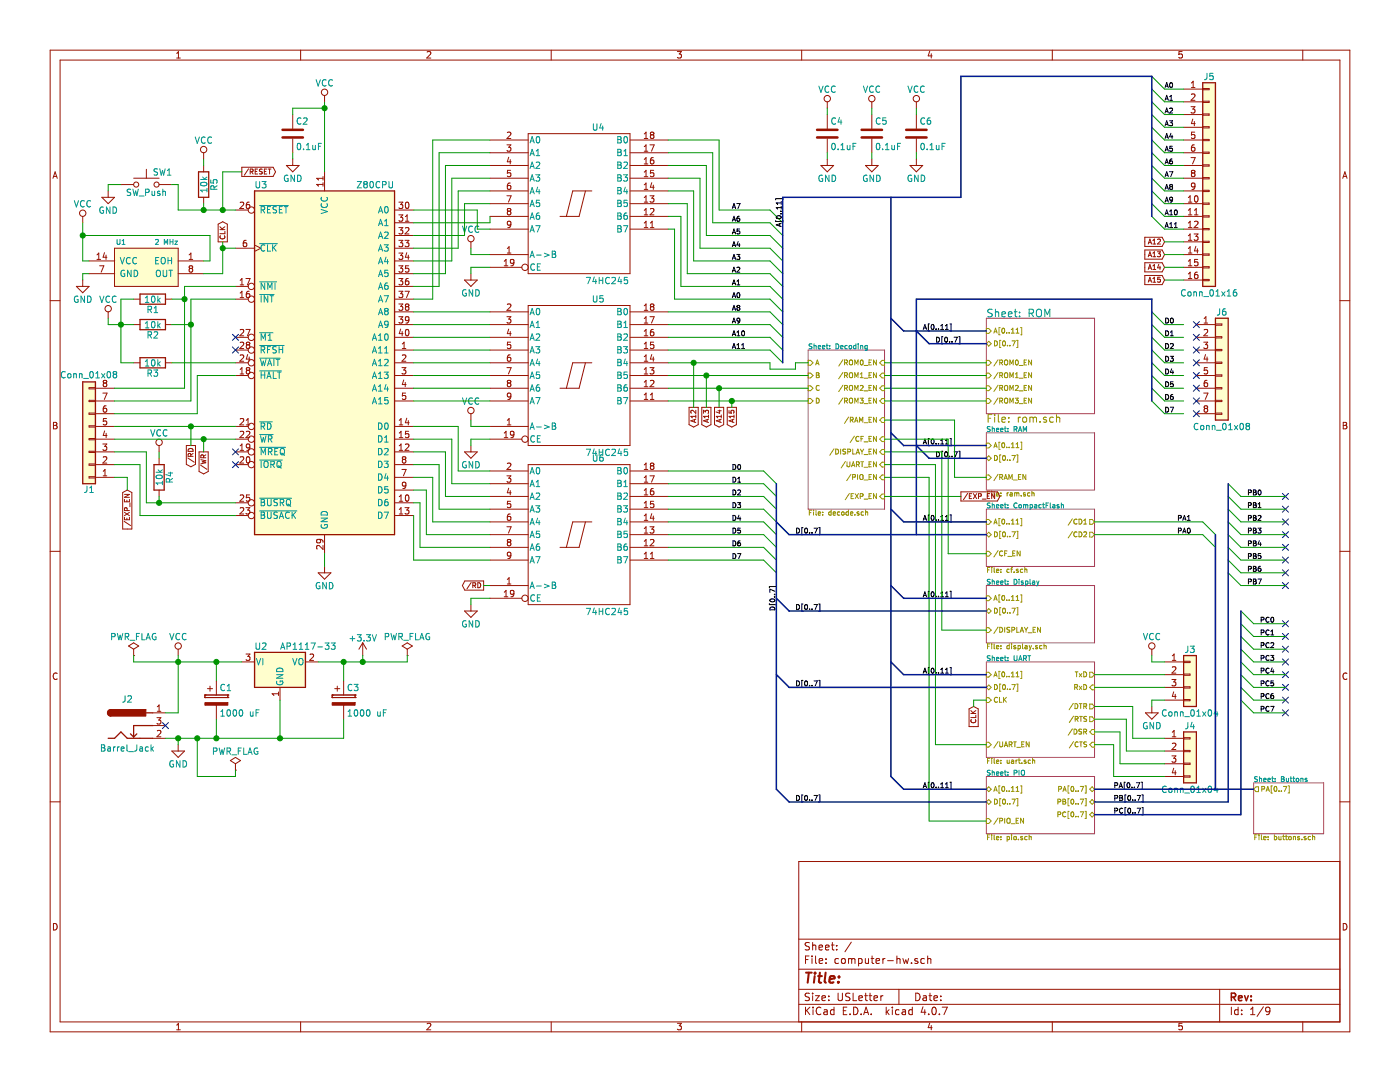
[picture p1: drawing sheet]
EESchema Schematic File Version 2
LIBS:power
LIBS:device
LIBS:transistors
LIBS:conn
LIBS:linear
LIBS:regul
LIBS:74xx
LIBS:cmos4000
LIBS:adc-dac
LIBS:memory
LIBS:xilinx
LIBS:microcontrollers
LIBS:dsp
LIBS:microchip
LIBS:analog_switches
LIBS:motorola
LIBS:texas
LIBS:intel
LIBS:audio
LIBS:interface
LIBS:digital-audio
LIBS:philips
LIBS:display
LIBS:cypress
LIBS:siliconi
LIBS:opto
LIBS:atmel
LIBS:contrib
LIBS:valves
LIBS:ftdi
LIBS:Xicor
LIBS:Zilog
LIBS:switches
LIBS:ussr
LIBS:computer-hw-cache
EELAYER 25 0
EELAYER END
$Descr USLetter 11000 8500
encoding utf-8
Sheet 1 9
Title ""
Date ""
Rev ""
Comp ""
Comment1 ""
Comment2 ""
Comment3 ""
Comment4 ""
$EndDescr
$Comp
L Z80CPU U3
U 1 1
P 2550 2850
F 0 "U3" H 2000 4250 50  0000 L CNN
F 1 "Z80CPU" H 2800 4250 50  0000 L CNN
F 2 "ussr:HYBRID_DIP40" H 2550 3250 50  0001 C CNN
F 3 "" H 2550 3250 50  0001 C CNN
	1    2550 2850
	1    0    0    -1  
$EndComp
$Sheet
S 7750 2500 850  750 
U 5ADBF28D
F0 "ROM" 60
F1 "rom.sch" 60
F2 "D[0..7]" B L 7750 2700 39 
F3 "/ROM0_EN" I L 7750 2850 39 
F4 "/ROM1_EN" I L 7750 2950 39 
F5 "/ROM2_EN" I L 7750 3050 39 
F6 "/ROM3_EN" I L 7750 3150 39 
F7 "A[0..11]" I L 7750 2600 39 
$EndSheet
Text GLabel 1500 3500 3    39   Output ~ 0
/RD
Text GLabel 1600 3550 3    39   Output ~ 0
/WR
$Comp
L VCC #PWR01
U 1 1
P 2550 800
F 0 "#PWR01" H 2550 650 50  0001 C CNN
F 1 "VCC" H 2550 950 50  0000 C CNN
F 2 "" H 2550 800 50  0001 C CNN
F 3 "" H 2550 800 50  0001 C CNN
	1    2550 800 
	1    0    0    -1  
$EndComp
$Comp
L C C2
U 1 1
P 2300 1050
F 0 "C2" H 2325 1150 50  0000 L CNN
F 1 "0.1uF" H 2325 950 50  0000 L CNN
F 2 "Capacitors_THT:C_Disc_D5.0mm_W2.5mm_P2.50mm" H 2338 900 50  0001 C CNN
F 3 "" H 2300 1050 50  0001 C CNN
	1    2300 1050
	1    0    0    -1  
$EndComp
$Comp
L GND #PWR02
U 1 1
P 2300 1250
F 0 "#PWR02" H 2300 1000 50  0001 C CNN
F 1 "GND" H 2300 1100 50  0000 C CNN
F 2 "" H 2300 1250 50  0001 C CNN
F 3 "" H 2300 1250 50  0001 C CNN
	1    2300 1250
	1    0    0    -1  
$EndComp
$Comp
L GND #PWR03
U 1 1
P 2550 4450
F 0 "#PWR03" H 2550 4200 50  0001 C CNN
F 1 "GND" H 2550 4300 50  0000 C CNN
F 2 "" H 2550 4450 50  0001 C CNN
F 3 "" H 2550 4450 50  0001 C CNN
	1    2550 4450
	1    0    0    -1  
$EndComp
$Comp
L R R5
U 1 1
P 1600 1450
F 0 "R5" V 1680 1450 50  0000 C CNN
F 1 "10k" V 1600 1450 50  0000 C CNN
F 2 "Resistors_SMD:R_0603_HandSoldering" V 1530 1450 50  0001 C CNN
F 3 "" H 1600 1450 50  0001 C CNN
	1    1600 1450
	1    0    0    -1  
$EndComp
$Comp
L VCC #PWR04
U 1 1
P 1600 1250
F 0 "#PWR04" H 1600 1100 50  0001 C CNN
F 1 "VCC" H 1600 1400 50  0000 C CNN
F 2 "" H 1600 1250 50  0001 C CNN
F 3 "" H 1600 1250 50  0001 C CNN
	1    1600 1250
	1    0    0    -1  
$EndComp
$Comp
L GND #PWR05
U 1 1
P 850 1500
F 0 "#PWR05" H 850 1250 50  0001 C CNN
F 1 "GND" H 850 1350 50  0000 C CNN
F 2 "" H 850 1500 50  0001 C CNN
F 3 "" H 850 1500 50  0001 C CNN
	1    850  1500
	1    0    0    -1  
$EndComp
Text Label 5750 3700 0    39   ~ 0
D0
Text Label 5750 3800 0    39   ~ 0
D1
Text Label 5750 3900 0    39   ~ 0
D2
Text Label 5750 4000 0    39   ~ 0
D3
Text Label 5750 4100 0    39   ~ 0
D4
Text Label 5750 4200 0    39   ~ 0
D5
Text Label 5750 4300 0    39   ~ 0
D6
Text Label 5750 4400 0    39   ~ 0
D7
Entry Wire Line
	6000 3700 6100 3800
Entry Wire Line
	6000 3800 6100 3900
Entry Wire Line
	6000 3900 6100 4000
Entry Wire Line
	6000 4000 6100 4100
Entry Wire Line
	6000 4100 6100 4200
Entry Wire Line
	6000 4200 6100 4300
Entry Wire Line
	6000 4300 6100 4400
Entry Wire Line
	6000 4400 6100 4500
$Sheet
S 6350 2750 600  1250
U 5ADD3B80
F0 "Decoding" 39
F1 "decode.sch" 39
F2 "D" I L 6350 3150 39 
F3 "A" I L 6350 2850 39 
F4 "B" I L 6350 2950 39 
F5 "C" I L 6350 3050 39 
F6 "/CF_EN" I R 6950 3450 39 
F7 "/DISPLAY_EN" I R 6950 3550 39 
F8 "/UART_EN" I R 6950 3650 39 
F9 "/PIO_EN" I R 6950 3750 39 
F10 "/ROM2_EN" I R 6950 3050 39 
F11 "/ROM3_EN" I R 6950 3150 39 
F12 "/ROM0_EN" I R 6950 2850 39 
F13 "/ROM1_EN" I R 6950 2950 39 
F14 "/RAM_EN" I R 6950 3300 39 
F15 "/EXP_EN" I R 6950 3900 39 
$EndSheet
Entry Wire Line
	6050 2750 6150 2850
Entry Wire Line
	6050 2650 6150 2750
Entry Wire Line
	6050 2550 6150 2650
Entry Wire Line
	6050 2450 6150 2550
Entry Wire Line
	6050 2350 6150 2450
Entry Wire Line
	6050 2250 6150 2350
Entry Wire Line
	6050 2150 6150 2250
Entry Wire Line
	6050 2050 6150 2150
Entry Wire Line
	6050 1950 6150 2050
Entry Wire Line
	6050 1850 6150 1950
Entry Wire Line
	6050 1750 6150 1850
Entry Wire Line
	6050 1650 6150 1750
Text Label 5750 1650 0    39   ~ 0
A7
Text Label 5750 1750 0    39   ~ 0
A6
Text Label 5750 1850 0    39   ~ 0
A5
Text Label 5750 1950 0    39   ~ 0
A4
Text Label 5750 2050 0    39   ~ 0
A3
Text Label 5750 2150 0    39   ~ 0
A2
Text Label 5750 2250 0    39   ~ 0
A1
Text Label 5750 2350 0    39   ~ 0
A0
Text Label 5750 2450 0    39   ~ 0
A8
Text Label 5750 2550 0    39   ~ 0
A9
Text Label 5750 2650 0    39   ~ 0
A10
Text Label 5750 2750 0    39   ~ 0
A11
$Sheet
S 7750 3400 850  450 
U 5ADDEAA4
F0 "RAM" 39
F1 "ram.sch" 39
F2 "D[0..7]" B L 7750 3600 39 
F3 "A[0..11]" I L 7750 3500 39 
F4 "/RAM_EN" I L 7750 3750 39 
$EndSheet
$Sheet
S 7750 6100 850  450 
U 5AE3BEAD
F0 "PIO" 39
F1 "pio.sch" 39
F2 "D[0..7]" B L 7750 6300 39 
F3 "/PIO_EN" I L 7750 6450 39 
F4 "PA[0..7]" B R 8600 6200 39 
F5 "PB[0..7]" B R 8600 6300 39 
F6 "PC[0..7]" B R 8600 6400 39 
F7 "A[0..11]" B L 7750 6200 39 
$EndSheet
$Sheet
S 7750 4000 850  450 
U 5AE8EB02
F0 "CompactFlash" 39
F1 "cf.sch" 39
F2 "/CD1" O R 8600 4100 39 
F3 "/CD2" O R 8600 4200 39 
F4 "D[0..7]" B L 7750 4200 39 
F5 "/CF_EN" I L 7750 4350 39 
F6 "A[0..11]" I L 7750 4100 39 
$EndSheet
$Sheet
S 7750 4600 850  450 
U 5AE8FA4E
F0 "Display" 39
F1 "display.sch" 39
F2 "D[0..7]" B L 7750 4800 39 
F3 "/DISPLAY_EN" I L 7750 4950 39 
F4 "A[0..11]" I L 7750 4700 39 
$EndSheet
$Sheet
S 7750 5200 850  750 
U 5AE8FD29
F0 "UART" 39
F1 "uart.sch" 39
F2 "CLK" I L 7750 5500 39 
F3 "TxD" O R 8600 5300 39 
F4 "RxD" I R 8600 5400 39 
F5 "/UART_EN" I L 7750 5850 39 
F6 "D[0..7]" B L 7750 5400 39 
F7 "/DTR" O R 8600 5550 39 
F8 "/RTS" O R 8600 5650 39 
F9 "/DSR" I R 8600 5750 39 
F10 "/CTS" I R 8600 5850 39 
F11 "A[0..11]" I L 7750 5300 39 
$EndSheet
$Comp
L Conn_01x04 J3
U 1 1
P 9350 5300
F 0 "J3" H 9350 5500 50  0000 C CNN
F 1 "Conn_01x04" H 9350 5000 50  0000 C CNN
F 2 "Pin_Headers:Pin_Header_Straight_1x04_Pitch2.54mm" H 9350 5300 50  0001 C CNN
F 3 "" H 9350 5300 50  0001 C CNN
	1    9350 5300
	1    0    0    -1  
$EndComp
$Comp
L Conn_01x04 J4
U 1 1
P 9350 5900
F 0 "J4" H 9350 6100 50  0000 C CNN
F 1 "Conn_01x04" H 9350 5600 50  0000 C CNN
F 2 "Pin_Headers:Pin_Header_Straight_1x04_Pitch2.54mm" H 9350 5900 50  0001 C CNN
F 3 "" H 9350 5900 50  0001 C CNN
	1    9350 5900
	1    0    0    -1  
$EndComp
$Comp
L GND #PWR06
U 1 1
P 9050 5550
F 0 "#PWR06" H 9050 5300 50  0001 C CNN
F 1 "GND" H 9050 5400 50  0000 C CNN
F 2 "" H 9050 5550 50  0001 C CNN
F 3 "" H 9050 5550 50  0001 C CNN
	1    9050 5550
	1    0    0    -1  
$EndComp
$Comp
L VCC #PWR07
U 1 1
P 9050 5150
F 0 "#PWR07" H 9050 5000 50  0001 C CNN
F 1 "VCC" H 9050 5300 50  0000 C CNN
F 2 "" H 9050 5150 50  0001 C CNN
F 3 "" H 9050 5150 50  0001 C CNN
	1    9050 5150
	1    0    0    -1  
$EndComp
$Comp
L OSC U1
U 1 1
P 1150 2100
F 0 "U1" H 950 2300 39  0000 C CNN
F 1 "2 MHz" H 1400 2300 39  0000 R CNN
F 2 "ussr:OSC" H 1150 2100 39  0001 C CNN
F 3 "" H 1150 2100 39  0001 C CNN
	1    1150 2100
	1    0    0    -1  
$EndComp
$Comp
L VCC #PWR08
U 1 1
P 650 1750
F 0 "#PWR08" H 650 1600 50  0001 C CNN
F 1 "VCC" H 650 1900 50  0000 C CNN
F 2 "" H 650 1750 50  0001 C CNN
F 3 "" H 650 1750 50  0001 C CNN
	1    650  1750
	1    0    0    -1  
$EndComp
$Comp
L GND #PWR09
U 1 1
P 650 2200
F 0 "#PWR09" H 650 1950 50  0001 C CNN
F 1 "GND" H 650 2050 50  0000 C CNN
F 2 "" H 650 2200 50  0001 C CNN
F 3 "" H 650 2200 50  0001 C CNN
	1    650  2200
	1    0    0    -1  
$EndComp
Text GLabel 1750 1900 1    39   Output ~ 0
CLK
Text GLabel 7650 5550 3    39   Input ~ 0
CLK
$Comp
L R R4
U 1 1
P 1250 3750
F 0 "R4" V 1330 3750 50  0000 C CNN
F 1 "10k" V 1250 3750 50  0000 C CNN
F 2 "Resistors_THT:R_Axial_DIN0207_L6.3mm_D2.5mm_P7.62mm_Horizontal" V 1180 3750 50  0001 C CNN
F 3 "" H 1250 3750 50  0001 C CNN
	1    1250 3750
	1    0    0    -1  
$EndComp
$Comp
L VCC #PWR010
U 1 1
P 1250 3550
F 0 "#PWR010" H 1250 3400 50  0001 C CNN
F 1 "VCC" H 1250 3700 50  0000 C CNN
F 2 "" H 1250 3550 50  0001 C CNN
F 3 "" H 1250 3550 50  0001 C CNN
	1    1250 3550
	1    0    0    -1  
$EndComp
Text GLabel 1900 1350 2    39   Output ~ 0
/RESET
$Comp
L Barrel_Jack J2
U 1 1
P 1000 5700
F 0 "J2" H 1000 5910 50  0000 C CNN
F 1 "Barrel_Jack" H 1000 5525 50  0000 C CNN
F 2 "Connectors:BARREL_JACK" H 1050 5660 50  0001 C CNN
F 3 "" H 1050 5660 50  0001 C CNN
	1    1000 5700
	1    0    0    -1  
$EndComp
$Comp
L AP1117-33 U2
U 1 1
P 2200 5200
F 0 "U2" H 2050 5325 50  0000 C CNN
F 1 "AP1117-33" H 2200 5325 50  0000 L CNN
F 2 "TO_SOT_Packages_SMD:SOT-223-3_TabPin2" H 2200 5400 50  0001 C CNN
F 3 "" H 2300 4950 50  0001 C CNN
	1    2200 5200
	1    0    0    -1  
$EndComp
$Comp
L CP C1
U 1 1
P 1700 5500
F 0 "C1" H 1725 5600 50  0000 L CNN
F 1 "1000 uF" H 1725 5400 50  0000 L CNN
F 2 "Capacitors_SMD:CP_Elec_8x10" H 1738 5350 50  0001 C CNN
F 3 "" H 1700 5500 50  0001 C CNN
	1    1700 5500
	1    0    0    -1  
$EndComp
$Comp
L GND #PWR011
U 1 1
P 1400 5850
F 0 "#PWR011" H 1400 5600 50  0001 C CNN
F 1 "GND" H 1400 5700 50  0000 C CNN
F 2 "" H 1400 5850 50  0001 C CNN
F 3 "" H 1400 5850 50  0001 C CNN
	1    1400 5850
	1    0    0    -1  
$EndComp
$Comp
L VCC #PWR012
U 1 1
P 1400 5150
F 0 "#PWR012" H 1400 5000 50  0001 C CNN
F 1 "VCC" H 1400 5300 50  0000 C CNN
F 2 "" H 1400 5150 50  0001 C CNN
F 3 "" H 1400 5150 50  0001 C CNN
	1    1400 5150
	1    0    0    -1  
$EndComp
$Comp
L CP C3
U 1 1
P 2700 5500
F 0 "C3" H 2725 5600 50  0000 L CNN
F 1 "1000 uF" H 2725 5400 50  0000 L CNN
F 2 "Capacitors_SMD:CP_Elec_8x10" H 2738 5350 50  0001 C CNN
F 3 "" H 2700 5500 50  0001 C CNN
	1    2700 5500
	1    0    0    -1  
$EndComp
$Comp
L 74HC245 U4
U 1 1
P 4550 1600
F 0 "U4" H 4650 2175 50  0000 L BNN
F 1 "74HC245" H 4600 1025 50  0000 L TNN
F 2 "ussr:HYBRID_DIP20" H 4550 1600 50  0001 C CNN
F 3 "" H 4550 1600 50  0001 C CNN
	1    4550 1600
	1    0    0    -1  
$EndComp
$Comp
L 74HC245 U5
U 1 1
P 4550 2950
F 0 "U5" H 4650 3525 50  0000 L BNN
F 1 "74HC245" H 4600 2375 50  0000 L TNN
F 2 "ussr:HYBRID_DIP20" H 4550 2950 50  0001 C CNN
F 3 "" H 4550 2950 50  0001 C CNN
	1    4550 2950
	1    0    0    -1  
$EndComp
$Comp
L 74HC245 U6
U 1 1
P 4550 4200
F 0 "U6" H 4650 4775 50  0000 L BNN
F 1 "74HC245" H 4600 3625 50  0000 L TNN
F 2 "ussr:HYBRID_DIP20" H 4550 4200 50  0001 C CNN
F 3 "" H 4550 4200 50  0001 C CNN
	1    4550 4200
	1    0    0    -1  
$EndComp
$Comp
L VCC #PWR013
U 1 1
P 3700 1950
F 0 "#PWR013" H 3700 1800 50  0001 C CNN
F 1 "VCC" H 3700 2100 50  0000 C CNN
F 2 "" H 3700 1950 50  0001 C CNN
F 3 "" H 3700 1950 50  0001 C CNN
	1    3700 1950
	1    0    0    -1  
$EndComp
$Comp
L GND #PWR014
U 1 1
P 3700 2150
F 0 "#PWR014" H 3700 1900 50  0001 C CNN
F 1 "GND" H 3700 2000 50  0000 C CNN
F 2 "" H 3700 2150 50  0001 C CNN
F 3 "" H 3700 2150 50  0001 C CNN
	1    3700 2150
	1    0    0    -1  
$EndComp
$Comp
L GND #PWR015
U 1 1
P 3700 3500
F 0 "#PWR015" H 3700 3250 50  0001 C CNN
F 1 "GND" H 3700 3350 50  0000 C CNN
F 2 "" H 3700 3500 50  0001 C CNN
F 3 "" H 3700 3500 50  0001 C CNN
	1    3700 3500
	1    0    0    -1  
$EndComp
$Comp
L VCC #PWR016
U 1 1
P 3700 3300
F 0 "#PWR016" H 3700 3150 50  0001 C CNN
F 1 "VCC" H 3700 3450 50  0000 C CNN
F 2 "" H 3700 3300 50  0001 C CNN
F 3 "" H 3700 3300 50  0001 C CNN
	1    3700 3300
	1    0    0    -1  
$EndComp
$Comp
L C C5
U 1 1
P 6850 1050
F 0 "C5" H 6875 1150 50  0000 L CNN
F 1 "0.1uF" H 6875 950 50  0000 L CNN
F 2 "Capacitors_THT:C_Disc_D5.0mm_W2.5mm_P2.50mm" H 6888 900 50  0001 C CNN
F 3 "" H 6850 1050 50  0001 C CNN
	1    6850 1050
	1    0    0    -1  
$EndComp
$Comp
L VCC #PWR017
U 1 1
P 6850 850
F 0 "#PWR017" H 6850 700 50  0001 C CNN
F 1 "VCC" H 6850 1000 50  0000 C CNN
F 2 "" H 6850 850 50  0001 C CNN
F 3 "" H 6850 850 50  0001 C CNN
	1    6850 850 
	1    0    0    -1  
$EndComp
$Comp
L GND #PWR018
U 1 1
P 6850 1250
F 0 "#PWR018" H 6850 1000 50  0001 C CNN
F 1 "GND" H 6850 1100 50  0000 C CNN
F 2 "" H 6850 1250 50  0001 C CNN
F 3 "" H 6850 1250 50  0001 C CNN
	1    6850 1250
	1    0    0    -1  
$EndComp
$Comp
L C C6
U 1 1
P 7200 1050
F 0 "C6" H 7225 1150 50  0000 L CNN
F 1 "0.1uF" H 7225 950 50  0000 L CNN
F 2 "Capacitors_THT:C_Disc_D5.0mm_W2.5mm_P2.50mm" H 7238 900 50  0001 C CNN
F 3 "" H 7200 1050 50  0001 C CNN
	1    7200 1050
	1    0    0    -1  
$EndComp
$Comp
L VCC #PWR019
U 1 1
P 7200 850
F 0 "#PWR019" H 7200 700 50  0001 C CNN
F 1 "VCC" H 7200 1000 50  0000 C CNN
F 2 "" H 7200 850 50  0001 C CNN
F 3 "" H 7200 850 50  0001 C CNN
	1    7200 850 
	1    0    0    -1  
$EndComp
$Comp
L GND #PWR020
U 1 1
P 7200 1250
F 0 "#PWR020" H 7200 1000 50  0001 C CNN
F 1 "GND" H 7200 1100 50  0000 C CNN
F 2 "" H 7200 1250 50  0001 C CNN
F 3 "" H 7200 1250 50  0001 C CNN
	1    7200 1250
	1    0    0    -1  
$EndComp
$Comp
L C C4
U 1 1
P 6500 1050
F 0 "C4" H 6525 1150 50  0000 L CNN
F 1 "0.1uF" H 6525 950 50  0000 L CNN
F 2 "Capacitors_THT:C_Disc_D5.0mm_W2.5mm_P2.50mm" H 6538 900 50  0001 C CNN
F 3 "" H 6500 1050 50  0001 C CNN
	1    6500 1050
	1    0    0    -1  
$EndComp
$Comp
L VCC #PWR021
U 1 1
P 6500 850
F 0 "#PWR021" H 6500 700 50  0001 C CNN
F 1 "VCC" H 6500 1000 50  0000 C CNN
F 2 "" H 6500 850 50  0001 C CNN
F 3 "" H 6500 850 50  0001 C CNN
	1    6500 850 
	1    0    0    -1  
$EndComp
$Comp
L GND #PWR022
U 1 1
P 6500 1250
F 0 "#PWR022" H 6500 1000 50  0001 C CNN
F 1 "GND" H 6500 1100 50  0000 C CNN
F 2 "" H 6500 1250 50  0001 C CNN
F 3 "" H 6500 1250 50  0001 C CNN
	1    6500 1250
	1    0    0    -1  
$EndComp
Text GLabel 3800 4600 0    39   Output ~ 0
/RD
$Comp
L GND #PWR023
U 1 1
P 3700 4750
F 0 "#PWR023" H 3700 4500 50  0001 C CNN
F 1 "GND" H 3700 4600 50  0000 C CNN
F 2 "" H 3700 4750 50  0001 C CNN
F 3 "" H 3700 4750 50  0001 C CNN
	1    3700 4750
	1    0    0    -1  
$EndComp
$Comp
L R R1
U 1 1
P 1200 2350
F 0 "R1" V 1280 2350 50  0000 C CNN
F 1 "10k" V 1200 2350 50  0000 C CNN
F 2 "Resistors_THT:R_Axial_DIN0207_L6.3mm_D2.5mm_P7.62mm_Horizontal" V 1130 2350 50  0001 C CNN
F 3 "" H 1200 2350 50  0001 C CNN
	1    1200 2350
	0    1    1    0   
$EndComp
$Comp
L VCC #PWR024
U 1 1
P 850 2500
F 0 "#PWR024" H 850 2350 50  0001 C CNN
F 1 "VCC" H 850 2650 50  0000 C CNN
F 2 "" H 850 2500 50  0001 C CNN
F 3 "" H 850 2500 50  0001 C CNN
	1    850  2500
	1    0    0    -1  
$EndComp
$Comp
L R R2
U 1 1
P 1200 2550
F 0 "R2" V 1280 2550 50  0000 C CNN
F 1 "10k" V 1200 2550 50  0000 C CNN
F 2 "Resistors_THT:R_Axial_DIN0207_L6.3mm_D2.5mm_P7.62mm_Horizontal" V 1130 2550 50  0001 C CNN
F 3 "" H 1200 2550 50  0001 C CNN
	1    1200 2550
	0    1    1    0   
$EndComp
$Comp
L R R3
U 1 1
P 1200 2850
F 0 "R3" V 1280 2850 50  0000 C CNN
F 1 "10k" V 1200 2850 50  0000 C CNN
F 2 "Resistors_THT:R_Axial_DIN0207_L6.3mm_D2.5mm_P7.62mm_Horizontal" V 1130 2850 50  0001 C CNN
F 3 "" H 1200 2850 50  0001 C CNN
	1    1200 2850
	0    1    1    0   
$EndComp
NoConn ~ 1850 2650
NoConn ~ 1850 2750
NoConn ~ 1300 5700
NoConn ~ 1850 3650
NoConn ~ 1850 3550
Text Label 6150 1550 3    39   ~ 0
A[0..11]
Text Label 6100 4800 1    39   ~ 0
D[0..7]
$Comp
L +3.3V #PWR025
U 1 1
P 2850 5150
F 0 "#PWR025" H 2850 5000 50  0001 C CNN
F 1 "+3.3V" H 2850 5290 50  0000 C CNN
F 2 "" H 2850 5150 50  0001 C CNN
F 3 "" H 2850 5150 50  0001 C CNN
	1    2850 5150
	1    0    0    -1  
$EndComp
$Comp
L Conn_01x16 J5
U 1 1
P 9500 1400
F 0 "J5" H 9500 2200 50  0000 C CNN
F 1 "Conn_01x16" H 9500 500 50  0000 C CNN
F 2 "Pin_Headers:Pin_Header_Straight_1x16_Pitch2.54mm" H 9500 1400 50  0001 C CNN
F 3 "" H 9500 1400 50  0001 C CNN
	1    9500 1400
	1    0    0    -1  
$EndComp
Entry Wire Line
	9050 600  9150 700 
Entry Wire Line
	9050 700  9150 800 
Entry Wire Line
	9050 800  9150 900 
Entry Wire Line
	9050 900  9150 1000
Entry Wire Line
	9050 1000 9150 1100
Entry Wire Line
	9050 1100 9150 1200
Entry Wire Line
	9050 1200 9150 1300
Entry Wire Line
	9050 1300 9150 1400
Entry Wire Line
	9050 1400 9150 1500
Entry Wire Line
	9050 1500 9150 1600
Entry Wire Line
	9050 1600 9150 1700
Entry Wire Line
	9050 1700 9150 1800
Entry Wire Line
	9050 2450 9150 2550
Entry Wire Line
	9050 2550 9150 2650
Entry Wire Line
	9050 2650 9150 2750
Entry Wire Line
	9050 2750 9150 2850
Entry Wire Line
	9050 2850 9150 2950
Entry Wire Line
	9050 2950 9150 3050
Entry Wire Line
	9050 3050 9150 3150
Entry Wire Line
	9050 3150 9150 3250
Text Label 9150 700  0    39   ~ 0
A0
Text Label 9150 800  0    39   ~ 0
A1
Text Label 9150 900  0    39   ~ 0
A2
Text Label 9150 1000 0    39   ~ 0
A3
Text Label 9150 1100 0    39   ~ 0
A4
Text Label 9150 1200 0    39   ~ 0
A5
Text Label 9150 1300 0    39   ~ 0
A6
Text Label 9150 1400 0    39   ~ 0
A7
Text Label 9150 1500 0    39   ~ 0
A8
Text Label 9150 1600 0    39   ~ 0
A9
Text Label 9150 1700 0    39   ~ 0
A10
Text Label 9150 1800 0    39   ~ 0
A11
Text Label 9150 2550 0    39   ~ 0
D0
Text Label 9150 2650 0    39   ~ 0
D1
Text Label 9150 2750 0    39   ~ 0
D2
Text Label 9150 2850 0    39   ~ 0
D3
Text Label 9150 2950 0    39   ~ 0
D4
Text Label 9150 3050 0    39   ~ 0
D5
Text Label 9150 3150 0    39   ~ 0
D6
Text Label 9150 3250 0    39   ~ 0
D7
$Comp
L PWR_FLAG #FLG026
U 1 1
P 1050 5150
F 0 "#FLG026" H 1050 5225 50  0001 C CNN
F 1 "PWR_FLAG" H 1050 5300 50  0000 C CNN
F 2 "" H 1050 5150 50  0001 C CNN
F 3 "" H 1050 5150 50  0001 C CNN
	1    1050 5150
	1    0    0    -1  
$EndComp
$Comp
L PWR_FLAG #FLG027
U 1 1
P 3200 5150
F 0 "#FLG027" H 3200 5225 50  0001 C CNN
F 1 "PWR_FLAG" H 3200 5300 50  0000 C CNN
F 2 "" H 3200 5150 50  0001 C CNN
F 3 "" H 3200 5150 50  0001 C CNN
	1    3200 5150
	1    0    0    -1  
$EndComp
Text GLabel 9150 1900 0    39   Input ~ 0
A12
Text GLabel 9150 2000 0    39   Input ~ 0
A13
Text GLabel 9150 2100 0    39   Input ~ 0
A14
Text GLabel 9150 2200 0    39   Input ~ 0
A15
Text GLabel 5450 3200 3    39   Output ~ 0
A12
Text GLabel 5550 3200 3    39   Output ~ 0
A13
Text GLabel 5650 3200 3    39   Output ~ 0
A14
Text GLabel 5750 3200 3    39   Output ~ 0
A15
$Comp
L PWR_FLAG #FLG028
U 1 1
P 1850 6050
F 0 "#FLG028" H 1850 6125 50  0001 C CNN
F 1 "PWR_FLAG" H 1850 6200 50  0000 C CNN
F 2 "" H 1850 6050 50  0001 C CNN
F 3 "" H 1850 6050 50  0001 C CNN
	1    1850 6050
	1    0    0    -1  
$EndComp
Entry Bus Bus
	6100 5300 6200 5400
Text Label 6250 5400 0    39   ~ 0
D[0..7]
Entry Bus Bus
	6100 4700 6200 4800
Entry Bus Bus
	6100 4100 6200 4200
Text Label 6250 4800 0    39   ~ 0
D[0..7]
Text Label 6250 4200 0    39   ~ 0
D[0..7]
Entry Bus Bus
	6100 6200 6200 6300
Text Label 6250 6300 0    39   ~ 0
D[0..7]
Entry Bus Bus
	7200 2600 7300 2700
Entry Bus Bus
	7200 3500 7300 3600
Text Label 7350 2700 0    39   ~ 0
D[0..7]
Text Label 7350 3600 0    39   ~ 0
D[0..7]
Entry Bus Bus
	7000 6100 7100 6200
Entry Bus Bus
	7000 5200 7100 5300
Entry Bus Bus
	7000 4600 7100 4700
Entry Bus Bus
	7000 4000 7100 4100
Entry Bus Bus
	7000 3400 7100 3500
Entry Bus Bus
	7000 2500 7100 2600
Text Label 7250 2600 0    39   ~ 0
A[0..11]
Text Label 7250 3500 0    39   ~ 0
A[0..11]
Text Label 7250 4100 0    39   ~ 0
A[0..11]
Text Label 7250 4700 0    39   ~ 0
A[0..11]
Text Label 7250 5300 0    39   ~ 0
A[0..11]
Text Label 7250 6200 0    39   ~ 0
A[0..11]
$Sheet
S 9850 6150 550  400 
U 5AF730DD
F0 "Buttons" 39
F1 "buttons.sch" 39
F2 "PA[0..7]" O L 9850 6200 39 
$EndSheet
Text Label 9250 4100 0    39   ~ 0
PA1
Text Label 9250 4200 0    39   ~ 0
PA0
Entry Wire Line
	9450 4200 9550 4300
Entry Wire Line
	9450 4100 9550 4200
Entry Wire Line
	9650 3800 9750 3900
Entry Wire Line
	9650 3900 9750 4000
Entry Wire Line
	9650 4000 9750 4100
Entry Wire Line
	9650 4100 9750 4200
Entry Wire Line
	9650 4200 9750 4300
Entry Wire Line
	9650 4300 9750 4400
Entry Wire Line
	9650 4400 9750 4500
Entry Wire Line
	9650 4500 9750 4600
Text Label 9800 3900 0    39   ~ 0
PB0
Text Label 9800 4000 0    39   ~ 0
PB1
Text Label 9800 4100 0    39   ~ 0
PB2
Text Label 9800 4200 0    39   ~ 0
PB3
Text Label 9800 4300 0    39   ~ 0
PB4
Text Label 9800 4400 0    39   ~ 0
PB5
Text Label 9800 4500 0    39   ~ 0
PB6
Text Label 9800 4600 0    39   ~ 0
PB7
Entry Wire Line
	9750 4800 9850 4900
Entry Wire Line
	9750 4900 9850 5000
Entry Wire Line
	9750 5000 9850 5100
Entry Wire Line
	9750 5100 9850 5200
Entry Wire Line
	9750 5200 9850 5300
Entry Wire Line
	9750 5300 9850 5400
Entry Wire Line
	9750 5400 9850 5500
Entry Wire Line
	9750 5500 9850 5600
Text Label 9900 4900 0    39   ~ 0
PC0
Text Label 9900 5000 0    39   ~ 0
PC1
Text Label 9900 5100 0    39   ~ 0
PC2
Text Label 9900 5200 0    39   ~ 0
PC3
Text Label 9900 5300 0    39   ~ 0
PC4
Text Label 9900 5400 0    39   ~ 0
PC5
Text Label 9900 5500 0    39   ~ 0
PC6
Text Label 9900 5600 0    39   ~ 0
PC7
Text Label 8750 6300 0    39   ~ 0
PB[0..7]
Text Label 8750 6400 0    39   ~ 0
PC[0..7]
Text Label 8750 6200 0    39   ~ 0
PA[0..7]
$Comp
L Conn_01x08 J1
U 1 1
P 700 3450
F 0 "J1" H 700 3850 50  0000 C CNN
F 1 "Conn_01x08" H 700 2950 50  0000 C CNN
F 2 "Pin_Headers:Pin_Header_Straight_1x08_Pitch2.54mm" H 700 3450 50  0001 C CNN
F 3 "" H 700 3450 50  0001 C CNN
	1    700  3450
	-1   0    0    1   
$EndComp
Text GLabel 7550 3900 2    39   Output ~ 0
/EXP_EN
Text GLabel 1000 3850 3    39   Input ~ 0
/EXP_EN
$Comp
L SW_Push SW1
U 1 1
P 1150 1450
F 0 "SW1" H 1200 1550 50  0000 L CNN
F 1 "SW_Push" H 1150 1390 50  0000 C CNN
F 2 "Buttons_Switches_SMD:SW_SPST_PTS645" H 1150 1650 50  0001 C CNN
F 3 "" H 1150 1650 50  0001 C CNN
	1    1150 1450
	1    0    0    -1  
$EndComp
NoConn ~ 10100 3900
NoConn ~ 10100 4000
NoConn ~ 10100 4100
NoConn ~ 10100 4200
NoConn ~ 10100 4300
NoConn ~ 10100 4400
NoConn ~ 10100 4500
NoConn ~ 10100 4600
NoConn ~ 10100 4900
NoConn ~ 10100 5000
NoConn ~ 10100 5100
NoConn ~ 10100 5200
NoConn ~ 10100 5300
NoConn ~ 10100 5400
NoConn ~ 10100 5500
NoConn ~ 10100 5600
Wire Wire Line
	900  3350 1850 3350
Wire Wire Line
	900  3450 1850 3450
Wire Wire Line
	2550 800  2550 1350
Wire Wire Line
	2550 850  2300 850 
Wire Wire Line
	2300 850  2300 900 
Connection ~ 2550 850 
Wire Wire Line
	2300 1200 2300 1250
Wire Wire Line
	2550 4350 2550 4450
Wire Wire Line
	1600 1600 1600 1650
Wire Wire Line
	1400 1650 1850 1650
Wire Wire Line
	1600 1250 1600 1300
Connection ~ 1600 1650
Wire Wire Line
	950  1450 850  1450
Wire Wire Line
	850  1450 850  1500
Wire Wire Line
	5250 3700 6000 3700
Wire Wire Line
	5250 3800 6000 3800
Wire Wire Line
	5250 3900 6000 3900
Wire Wire Line
	5250 4000 6000 4000
Wire Wire Line
	5250 4100 6000 4100
Wire Wire Line
	5250 4200 6000 4200
Wire Wire Line
	5250 4300 6000 4300
Wire Wire Line
	5250 4400 6000 4400
Wire Wire Line
	5250 3150 6350 3150
Wire Wire Line
	5250 3050 6350 3050
Wire Wire Line
	5250 2950 6350 2950
Wire Wire Line
	6250 2900 6250 2850
Wire Wire Line
	6250 2850 6350 2850
Wire Wire Line
	5250 2750 6050 2750
Wire Wire Line
	5600 1750 6050 1750
Wire Wire Line
	5550 1850 6050 1850
Wire Wire Line
	5500 1950 6050 1950
Wire Wire Line
	5450 2050 6050 2050
Wire Wire Line
	5400 2150 6050 2150
Wire Wire Line
	5350 2250 6050 2250
Wire Wire Line
	5300 2350 6050 2350
Wire Wire Line
	5250 2450 6050 2450
Wire Wire Line
	5250 2550 6050 2550
Wire Wire Line
	5250 2650 6050 2650
Wire Bus Line
	6150 1550 6150 2850
Wire Bus Line
	6150 1550 7550 1550
Wire Wire Line
	5250 2850 6050 2850
Wire Wire Line
	6050 2850 6050 2900
Wire Wire Line
	6050 2900 6250 2900
Wire Wire Line
	6950 2850 7750 2850
Wire Wire Line
	6950 2950 7750 2950
Wire Wire Line
	6950 3050 7750 3050
Wire Wire Line
	6950 3150 7750 3150
Wire Wire Line
	7500 3300 7500 3750
Wire Wire Line
	7500 3750 7750 3750
Wire Wire Line
	7350 3650 6950 3650
Wire Wire Line
	7350 3650 7350 5850
Wire Wire Line
	7350 5850 7750 5850
Wire Wire Line
	6950 3750 7300 3750
Wire Wire Line
	7300 3750 7300 6450
Wire Wire Line
	7300 6450 7750 6450
Wire Wire Line
	8600 5300 9150 5300
Wire Wire Line
	8600 5400 9150 5400
Wire Wire Line
	9150 5500 9050 5500
Wire Wire Line
	9050 5500 9050 5550
Wire Wire Line
	9050 5150 9050 5200
Wire Wire Line
	9050 5200 9150 5200
Wire Wire Line
	8600 5550 8900 5550
Wire Wire Line
	8900 5550 8900 5800
Wire Wire Line
	8900 5800 9150 5800
Wire Wire Line
	8600 5650 8850 5650
Wire Wire Line
	8850 5650 8850 5900
Wire Wire Line
	8850 5900 9150 5900
Wire Wire Line
	8600 5750 8800 5750
Wire Wire Line
	8800 5750 8800 6000
Wire Wire Line
	8800 6000 9150 6000
Wire Wire Line
	8600 5850 8750 5850
Wire Wire Line
	8750 5850 8750 6100
Wire Wire Line
	8750 6100 9150 6100
Wire Wire Line
	7500 3300 6950 3300
Wire Wire Line
	1750 2150 1600 2150
Wire Wire Line
	1750 1900 1750 2150
Wire Wire Line
	1750 1950 1850 1950
Wire Wire Line
	1600 2050 1650 2050
Wire Wire Line
	1650 2050 1650 1850
Wire Wire Line
	1650 1850 650  1850
Wire Wire Line
	650  2050 700  2050
Connection ~ 650  1850
Wire Wire Line
	700  2150 650  2150
Wire Wire Line
	650  2150 650  2200
Connection ~ 1750 1950
Wire Wire Line
	7750 5500 7650 5500
Wire Wire Line
	7650 5500 7650 5550
Wire Wire Line
	1150 3950 1850 3950
Wire Wire Line
	1250 3950 1250 3900
Wire Wire Line
	1250 3550 1250 3600
Wire Wire Line
	1900 1350 1750 1350
Wire Wire Line
	1750 1350 1750 1650
Connection ~ 1750 1650
Wire Wire Line
	6950 3450 7450 3450
Wire Wire Line
	7450 3450 7450 4350
Wire Wire Line
	7450 4350 7750 4350
Wire Wire Line
	7750 4950 7400 4950
Wire Wire Line
	7400 4950 7400 3550
Wire Wire Line
	7400 3550 6950 3550
Wire Wire Line
	1300 5800 2700 5800
Wire Wire Line
	1400 5800 1400 5850
Wire Wire Line
	1400 5150 1400 5600
Wire Wire Line
	1400 5600 1300 5600
Wire Wire Line
	1050 5200 1900 5200
Wire Wire Line
	1700 5200 1700 5350
Connection ~ 1400 5200
Wire Wire Line
	1700 5800 1700 5650
Connection ~ 1400 5800
Wire Wire Line
	2200 5800 2200 5500
Connection ~ 1700 5800
Connection ~ 1700 5200
Wire Wire Line
	2700 5350 2700 5200
Wire Wire Line
	2500 5200 3200 5200
Wire Wire Line
	2700 5800 2700 5650
Connection ~ 2200 5800
Wire Wire Line
	3700 1950 3700 2000
Wire Wire Line
	3700 2000 3850 2000
Wire Wire Line
	3850 2100 3700 2100
Wire Wire Line
	3700 2100 3700 2150
Wire Wire Line
	3700 3500 3700 3450
Wire Wire Line
	3700 3450 3850 3450
Wire Wire Line
	3850 3350 3700 3350
Wire Wire Line
	3700 3350 3700 3300
Wire Wire Line
	6850 850  6850 900 
Wire Wire Line
	6850 1250 6850 1200
Wire Wire Line
	7200 850  7200 900 
Wire Wire Line
	7200 1250 7200 1200
Wire Wire Line
	6500 850  6500 900 
Wire Wire Line
	6500 1250 6500 1200
Wire Wire Line
	3250 2450 3850 2450
Wire Wire Line
	3850 2550 3250 2550
Wire Wire Line
	3250 2650 3850 2650
Wire Wire Line
	3250 2750 3850 2750
Wire Wire Line
	3850 2850 3250 2850
Wire Wire Line
	3250 2950 3850 2950
Wire Wire Line
	3250 3050 3850 3050
Wire Wire Line
	3250 3150 3850 3150
Wire Wire Line
	5250 1800 5300 1800
Wire Wire Line
	5300 1800 5300 2350
Wire Wire Line
	5350 2250 5350 1700
Wire Wire Line
	5350 1700 5250 1700
Wire Wire Line
	5400 2150 5400 1600
Wire Wire Line
	5400 1600 5250 1600
Wire Wire Line
	5450 2050 5450 1500
Wire Wire Line
	5450 1500 5250 1500
Wire Wire Line
	5500 1950 5500 1400
Wire Wire Line
	5500 1400 5250 1400
Wire Wire Line
	5550 1850 5550 1300
Wire Wire Line
	5550 1300 5250 1300
Wire Wire Line
	5600 1750 5600 1200
Wire Wire Line
	5600 1200 5250 1200
Wire Wire Line
	5650 1650 5650 1100
Wire Wire Line
	5650 1100 5250 1100
Wire Wire Line
	3250 3350 3600 3350
Wire Wire Line
	3600 3350 3600 3700
Wire Wire Line
	3600 3700 3850 3700
Wire Wire Line
	3250 3450 3550 3450
Wire Wire Line
	3550 3450 3550 3800
Wire Wire Line
	3550 3800 3850 3800
Wire Wire Line
	3850 3900 3500 3900
Wire Wire Line
	3500 3900 3500 3550
Wire Wire Line
	3500 3550 3250 3550
Wire Wire Line
	3250 3650 3450 3650
Wire Wire Line
	3450 3650 3450 4000
Wire Wire Line
	3450 4000 3850 4000
Wire Wire Line
	3250 3750 3400 3750
Wire Wire Line
	3400 3750 3400 4100
Wire Wire Line
	3400 4100 3850 4100
Wire Wire Line
	3250 3850 3350 3850
Wire Wire Line
	3350 3850 3350 4200
Wire Wire Line
	3350 4200 3850 4200
Wire Wire Line
	3250 3950 3300 3950
Wire Wire Line
	3300 3950 3300 4300
Wire Wire Line
	3300 4300 3850 4300
Wire Wire Line
	3850 4400 3250 4400
Wire Wire Line
	3250 4400 3250 4050
Wire Wire Line
	3850 4600 3800 4600
Wire Wire Line
	3850 4700 3700 4700
Wire Wire Line
	3700 4700 3700 4750
Wire Wire Line
	1450 2250 1850 2250
Wire Wire Line
	1500 2350 1850 2350
Wire Wire Line
	1450 2250 1450 3050
Wire Wire Line
	1450 2350 1350 2350
Wire Wire Line
	1500 2350 1500 3150
Wire Wire Line
	1500 2550 1350 2550
Wire Wire Line
	1050 2350 950  2350
Wire Wire Line
	950  2350 950  2850
Wire Wire Line
	850  2550 1050 2550
Wire Wire Line
	850  2550 850  2500
Connection ~ 950  2550
Wire Wire Line
	1850 2850 1350 2850
Wire Wire Line
	950  2850 1050 2850
Wire Wire Line
	5650 1650 6050 1650
Wire Wire Line
	650  1750 650  2050
Wire Wire Line
	2850 5200 2850 5150
Connection ~ 2700 5200
Wire Wire Line
	9300 700  9150 700 
Wire Wire Line
	9150 800  9300 800 
Wire Wire Line
	9300 900  9150 900 
Wire Wire Line
	9150 1000 9300 1000
Wire Wire Line
	9300 1100 9150 1100
Wire Wire Line
	9150 1200 9300 1200
Wire Wire Line
	9300 1300 9150 1300
Wire Wire Line
	9150 1400 9300 1400
Wire Wire Line
	9150 1500 9300 1500
Wire Wire Line
	9300 1600 9150 1600
Wire Wire Line
	9150 1700 9300 1700
Wire Wire Line
	9300 1800 9150 1800
Wire Wire Line
	9300 2550 9150 2550
Wire Wire Line
	9150 2650 9300 2650
Wire Wire Line
	9300 2750 9150 2750
Wire Wire Line
	9150 2850 9300 2850
Wire Wire Line
	9300 2950 9150 2950
Wire Wire Line
	9150 3050 9300 3050
Wire Wire Line
	9300 3150 9150 3150
Wire Wire Line
	9150 3250 9300 3250
Wire Bus Line
	7550 600  9050 600 
Wire Bus Line
	7200 2350 9050 2350
Wire Bus Line
	9050 2350 9050 3150
Wire Wire Line
	1050 5200 1050 5150
Wire Wire Line
	3200 5200 3200 5150
Connection ~ 2850 5200
Wire Bus Line
	9050 600  9050 1700
Wire Wire Line
	9150 1900 9300 1900
Wire Wire Line
	9150 2000 9300 2000
Wire Wire Line
	9150 2100 9300 2100
Wire Wire Line
	9150 2200 9300 2200
Wire Wire Line
	5450 3200 5450 2850
Connection ~ 5450 2850
Wire Wire Line
	5550 3200 5550 2950
Connection ~ 5550 2950
Wire Wire Line
	5650 3200 5650 3050
Connection ~ 5650 3050
Wire Wire Line
	5750 3200 5750 3150
Connection ~ 5750 3150
Wire Wire Line
	1850 6100 1550 6100
Wire Wire Line
	1550 6100 1550 5800
Connection ~ 1550 5800
Wire Wire Line
	1850 6050 1850 6100
Wire Bus Line
	7750 5400 6200 5400
Wire Bus Line
	6200 4800 7750 4800
Wire Bus Line
	7750 4200 6200 4200
Wire Bus Line
	6100 3800 6100 6200
Wire Bus Line
	6200 6300 7750 6300
Wire Bus Line
	7300 2700 7750 2700
Wire Bus Line
	7300 3600 7750 3600
Wire Bus Line
	7200 2350 7200 4200
Wire Bus Line
	7550 1550 7550 600 
Wire Bus Line
	7000 1550 7000 6100
Wire Bus Line
	7100 2600 7750 2600
Wire Bus Line
	7100 3500 7750 3500
Wire Bus Line
	7100 4100 7750 4100
Wire Bus Line
	7100 4700 7750 4700
Wire Bus Line
	7100 5300 7750 5300
Wire Bus Line
	7100 6200 7750 6200
Wire Bus Line
	8600 6200 9850 6200
Wire Bus Line
	9550 4200 9550 6200
Wire Wire Line
	8600 4100 9450 4100
Wire Wire Line
	9450 4200 8600 4200
Wire Bus Line
	9650 6300 8600 6300
Wire Bus Line
	9650 3800 9650 6300
Wire Wire Line
	9750 3900 10100 3900
Wire Wire Line
	9750 4000 10100 4000
Wire Wire Line
	9750 4100 10100 4100
Wire Wire Line
	9750 4200 10100 4200
Wire Wire Line
	9750 4300 10100 4300
Wire Wire Line
	10100 4400 9750 4400
Wire Wire Line
	9750 4500 10100 4500
Wire Wire Line
	10100 4600 9750 4600
Wire Bus Line
	9750 6400 8600 6400
Wire Bus Line
	9750 4800 9750 6400
Wire Wire Line
	9850 5000 10100 5000
Wire Wire Line
	9850 5100 10100 5100
Wire Wire Line
	9850 5200 10100 5200
Wire Wire Line
	9850 5300 10100 5300
Wire Wire Line
	9850 5400 10100 5400
Wire Wire Line
	9850 5500 10100 5500
Wire Wire Line
	9850 5600 10100 5600
Wire Wire Line
	9850 4900 10100 4900
Wire Wire Line
	1450 3050 900  3050
Connection ~ 1450 2350
Wire Wire Line
	1500 3150 900  3150
Connection ~ 1500 2550
Wire Wire Line
	1850 2950 1550 2950
Wire Wire Line
	1550 2950 1550 3250
Wire Wire Line
	1550 3250 900  3250
Wire Wire Line
	1600 3450 1600 3550
Connection ~ 1600 3450
Wire Wire Line
	1500 3350 1500 3500
Connection ~ 1500 3350
Wire Wire Line
	1150 3950 1150 3550
Wire Wire Line
	1150 3550 900  3550
Connection ~ 1250 3950
Wire Wire Line
	900  3650 1100 3650
Wire Wire Line
	1100 3650 1100 4050
Wire Wire Line
	1100 4050 1850 4050
Wire Wire Line
	6950 3900 7550 3900
Wire Wire Line
	1000 3850 1000 3750
Wire Wire Line
	1000 3750 900  3750
Wire Wire Line
	1400 1650 1400 1450
Wire Wire Line
	1400 1450 1350 1450
Wire Wire Line
	3850 1800 3750 1800
Wire Wire Line
	3750 1800 3750 1650
Wire Wire Line
	3750 1650 3250 1650
Wire Wire Line
	3250 1750 3850 1750
Wire Wire Line
	3850 1750 3850 1700
Wire Wire Line
	3250 1850 3650 1850
Wire Wire Line
	3650 1850 3650 1600
Wire Wire Line
	3650 1600 3850 1600
Wire Wire Line
	3250 1950 3600 1950
Wire Wire Line
	3600 1950 3600 1500
Wire Wire Line
	3600 1500 3850 1500
Wire Wire Line
	3250 2050 3550 2050
Wire Wire Line
	3550 2050 3550 1400
Wire Wire Line
	3550 1400 3850 1400
Wire Wire Line
	3250 2150 3500 2150
Wire Wire Line
	3500 2150 3500 1300
Wire Wire Line
	3500 1300 3850 1300
Wire Wire Line
	3250 2250 3450 2250
Wire Wire Line
	3450 2250 3450 1200
Wire Wire Line
	3450 1200 3850 1200
Wire Wire Line
	3850 1100 3400 1100
Wire Wire Line
	3400 1100 3400 2350
Wire Wire Line
	3400 2350 3250 2350
$Comp
L Conn_01x08 J6
U 1 1
P 9600 2850
F 0 "J6" H 9600 3250 50  0000 C CNN
F 1 "Conn_01x08" H 9600 2350 50  0000 C CNN
F 2 "Pin_Headers:Pin_Header_Straight_1x08_Pitch2.54mm" H 9600 2850 50  0001 C CNN
F 3 "" H 9600 2850 50  0001 C CNN
	1    9600 2850
	1    0    0    -1  
$EndComp
NoConn ~ 9400 2550
NoConn ~ 9400 2650
NoConn ~ 9400 2750
NoConn ~ 9400 2850
NoConn ~ 9400 2950
NoConn ~ 9400 3050
NoConn ~ 9400 3150
NoConn ~ 9400 3250
$EndSCHEMATC
